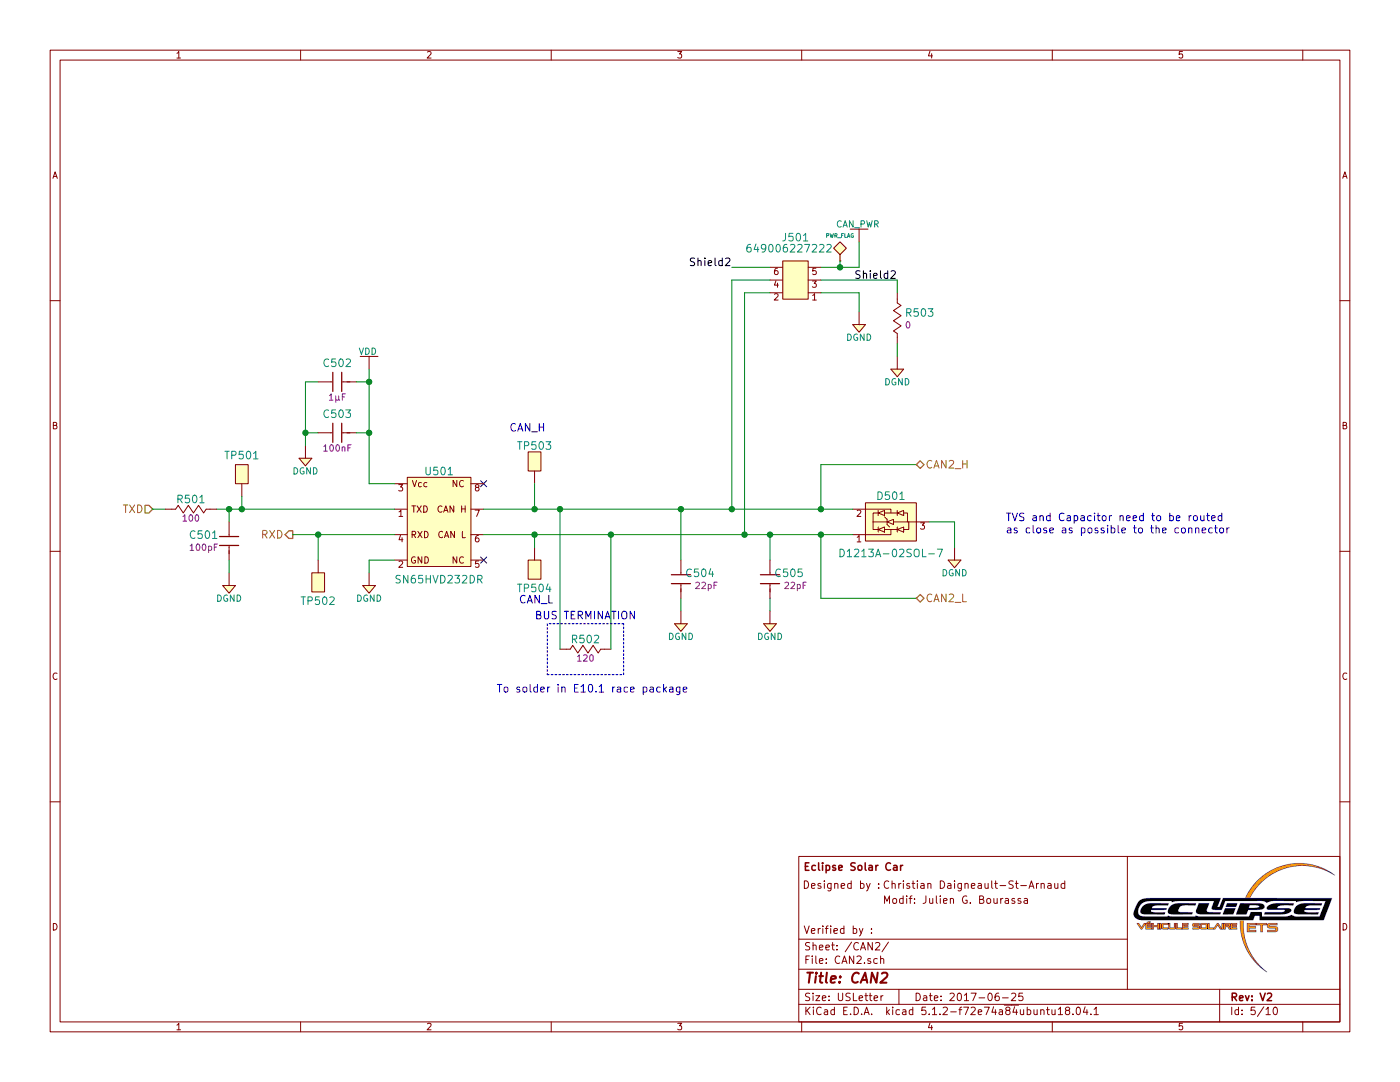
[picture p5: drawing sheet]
EESchema Schematic File Version 4
LIBS:Master_Board-cache
EELAYER 29 0
EELAYER END
$Descr USLetter 11000 8500
encoding utf-8
Sheet 5 10
Title "CAN2"
Date "2017-06-25"
Rev "V2"
Comp "Eclipse Solar Car"
Comment1 "Christian Daigneault-St-Arnaud"
Comment2 "Modif: Julien G. Bourassa"
Comment3 ""
Comment4 ""
$EndDescr
$Comp
L Power_Port:VDD #PWR0503
U 1 1
P 2900 2900
F 0 "#PWR0503" H 2900 2750 50  0001 C CNN
F 1 "VDD" H 2890 3040 50  0000 C CNN
F 2 "" H 2900 2900 60  0000 C CNN
F 3 "" H 2900 2750 60  0000 C CNN
	1    2900 2900
	1    0    0    -1  
$EndComp
$Comp
L Power_Port:DGND #PWR0504
U 1 1
P 2900 4600
F 0 "#PWR0504" H 2900 4430 50  0001 C CNN
F 1 "DGND" H 2900 4500 50  0000 C CNN
F 2 "" H 2900 4700 60  0000 C CNN
F 3 "" H 2880 4510 60  0000 C CNN
	1    2900 4600
	1    0    0    -1  
$EndComp
$Comp
L Power_Port:DGND #PWR0501
U 1 1
P 1800 4600
F 0 "#PWR0501" H 1800 4430 50  0001 C CNN
F 1 "DGND" H 1800 4500 50  0000 C CNN
F 2 "" H 1800 4700 60  0000 C CNN
F 3 "" H 1780 4510 60  0000 C CNN
	1    1800 4600
	1    0    0    -1  
$EndComp
Text HLabel 1200 4000 0    60   Input ~ 0
TXD
Text HLabel 2300 4200 0    60   Output ~ 0
RXD
$Comp
L Capacitors:885012207098 C503
U 1 1
P 2700 3400
F 0 "C503" H 2650 3550 60  0000 C CNN
F 1 "885012207098" H 2650 3050 60  0001 C CNN
F 2 "Capacitors:C0805" H 2650 2450 60  0001 C CNN
F 3 "D" H 2650 2350 60  0001 C CNN
F 4 "Digikey" H 2650 2950 60  0001 C CNN "Supplier"
F 5 "732-8080-1-ND" H 2650 2850 60  0001 C CNN "Supplier Part Number"
F 6 "Wurth Electronics Inc." H 2650 2750 60  0001 C CNN "Manufacturer"
F 7 "885012207098" H 2650 2650 60  0001 C CNN "Manufacturer Part Number"
F 8 "CAP CER 0.1UF 50V X7R 0805" H 2650 2550 60  0001 C CNN "Description"
F 9 "100nF" H 2650 3280 50  0000 C CNN "Capacitance (Farad)"
F 10 "±10%" H 2910 3280 50  0001 C CNN "Tolerance (%)"
F 11 "50V" H 2650 3210 50  0001 C CNN "Voltage Rated (Volt)"
	1    2700 3400
	1    0    0    -1  
$EndComp
$Comp
L Power_Port:DGND #PWR0502
U 1 1
P 2400 3600
F 0 "#PWR0502" H 2400 3430 50  0001 C CNN
F 1 "DGND" H 2400 3500 50  0000 C CNN
F 2 "" H 2400 3700 60  0000 C CNN
F 3 "" H 2380 3510 60  0000 C CNN
	1    2400 3600
	1    0    0    -1  
$EndComp
$Comp
L Capacitors:885012107015 C502
U 1 1
P 2700 3000
F 0 "C502" H 2650 3150 60  0000 C CNN
F 1 "885012107015" H 2650 2650 60  0001 C CNN
F 2 "Capacitors:C0805" H 2650 2050 60  0001 C CNN
F 3 "D" H 2650 1950 60  0001 C CNN
F 4 "Digikey" H 2650 2550 60  0001 C CNN "Supplier"
F 5 "732-7625-1-ND" H 2650 2450 60  0001 C CNN "Supplier Part Number"
F 6 "Wurth Electronics Inc." H 2650 2350 60  0001 C CNN "Manufacturer"
F 7 "885012107015" H 2650 2250 60  0001 C CNN "Manufacturer Part Number"
F 8 "CAP CER 1UF 25V X5R 0805" H 2650 2150 60  0001 C CNN "Description"
F 9 "1µF" H 2650 2880 50  0000 C CNN "Capacitance (Farad)"
F 10 "±20%" H 2910 2880 50  0001 C CNN "Tolerance (%)"
F 11 "25V" H 2650 2810 50  0001 C CNN "Voltage Rated (Volt)"
	1    2700 3000
	1    0    0    -1  
$EndComp
$Comp
L Diodes:D1213A-02SOL-7 D501
U 1 1
P 7000 4100
F 0 "D501" H 7000 3900 60  0000 C CNN
F 1 "D1213A-02SOL-7" H 7000 4350 60  0000 C CNN
F 2 "IC:SOT-23-3" H 7000 3080 60  0001 C CNN
F 3 "https://www.diodes.com/assets/Datasheets/D1213A_02SOL.pdf" H 7000 2980 60  0001 C CNN
F 4 "Digikey" H 7000 3580 60  0001 C CNN "Supplier"
F 5 "D1213A-02SOL-7DICT-ND" H 7000 3480 60  0001 C CNN "Supplier Part Number"
F 6 "Diodes Incorporated" H 7000 3380 60  0001 C CNN "Manufacturer"
F 7 "D1213A-02SOL-7" H 7000 3280 60  0001 C CNN "Manufacturer Part Number"
F 8 "TVS DIODE 3.3VWM 10VC SOT23" H 7000 3180 60  0001 C CNN "Description"
	1    7000 4100
	1    0    0    1   
$EndComp
$Comp
L Power_Port:DGND #PWR0506
U 1 1
P 6050 4900
F 0 "#PWR0506" H 6050 4730 50  0001 C CNN
F 1 "DGND" H 6050 4800 50  0000 C CNN
F 2 "" H 6050 5000 60  0000 C CNN
F 3 "" H 6030 4810 60  0000 C CNN
	1    6050 4900
	1    0    0    -1  
$EndComp
$Comp
L Power_Port:DGND #PWR0505
U 1 1
P 5350 4900
F 0 "#PWR0505" H 5350 4730 50  0001 C CNN
F 1 "DGND" H 5350 4800 50  0000 C CNN
F 2 "" H 5350 5000 60  0000 C CNN
F 3 "" H 5330 4810 60  0000 C CNN
	1    5350 4900
	1    0    0    -1  
$EndComp
$Comp
L Power_Port:DGND #PWR0507
U 1 1
P 7500 4400
F 0 "#PWR0507" H 7500 4230 50  0001 C CNN
F 1 "DGND" H 7500 4300 50  0000 C CNN
F 2 "" H 7500 4500 60  0000 C CNN
F 3 "" H 7480 4310 60  0000 C CNN
	1    7500 4400
	1    0    0    -1  
$EndComp
Text Notes 4200 4875 0    60   ~ 0
BUS TERMINATION
Text Notes 3900 5450 0    60   ~ 0
To solder in E10.1 race package
Text Notes 7900 4200 0    60   ~ 0
TVS and Capacitor need to be routed \nas close as possible to the connector
NoConn ~ 3800 3800
NoConn ~ 3800 4400
$Comp
L Connectors:Test_Point_THM TP503
U 1 1
P 4200 3600
F 0 "TP503" V 4100 3600 60  0000 C CNN
F 1 "Test_Point_THM" H 4200 3300 60  0001 C CNN
F 2 "Connectors:Keystone_5001" H 4200 2700 60  0001 C CNN
F 3 "http://keyelco.com/userAssets/file/M65p56.pdf" H 4200 2600 60  0001 C CNN
F 4 "Digikey" H 4200 3200 60  0001 C CNN "Supplier"
F 5 "36-5001-ND" H 4200 3100 60  0001 C CNN "Supplier Part Number"
F 6 "Keystone Electronics" H 4200 3000 60  0001 C CNN "Manufacturer"
F 7 "5001" H 4200 2900 60  0001 C CNN "Manufacturer Part Number"
F 8 "TEST POINT PC MINI .040\"D BLACK" H 4200 2800 60  0001 C CNN "Description"
	1    4200 3600
	0    1    1    0   
$EndComp
$Comp
L Connectors:Test_Point_THM TP504
U 1 1
P 4200 4500
F 0 "TP504" V 4075 4500 60  0000 C CNN
F 1 "Test_Point_THM" H 4200 4200 60  0001 C CNN
F 2 "Connectors:Keystone_5001" H 4200 3600 60  0001 C CNN
F 3 "http://keyelco.com/userAssets/file/M65p56.pdf" H 4200 3500 60  0001 C CNN
F 4 "Digikey" H 4200 4100 60  0001 C CNN "Supplier"
F 5 "36-5001-ND" H 4200 4000 60  0001 C CNN "Supplier Part Number"
F 6 "Keystone Electronics" H 4200 3900 60  0001 C CNN "Manufacturer"
F 7 "5001" H 4200 3800 60  0001 C CNN "Manufacturer Part Number"
F 8 "TEST POINT PC MINI .040\"D BLACK" H 4200 3700 60  0001 C CNN "Description"
	1    4200 4500
	0    -1   -1   0   
$EndComp
Text Notes 4075 4750 0    60   ~ 0
CAN_L
Text Notes 4000 3400 0    60   ~ 0
CAN_H
$Comp
L Connectors:Test_Point_THM TP501
U 1 1
P 1900 3700
F 0 "TP501" V 1775 3700 60  0000 C CNN
F 1 "Test_Point_THM" H 1900 3400 60  0001 C CNN
F 2 "Connectors:Keystone_5001" H 1900 2800 60  0001 C CNN
F 3 "http://keyelco.com/userAssets/file/M65p56.pdf" H 1900 2700 60  0001 C CNN
F 4 "Digikey" H 1900 3300 60  0001 C CNN "Supplier"
F 5 "36-5001-ND" H 1900 3200 60  0001 C CNN "Supplier Part Number"
F 6 "Keystone Electronics" H 1900 3100 60  0001 C CNN "Manufacturer"
F 7 "5001" H 1900 3000 60  0001 C CNN "Manufacturer Part Number"
F 8 "TEST POINT PC MINI .040\"D BLACK" H 1900 2900 60  0001 C CNN "Description"
	1    1900 3700
	0    1    1    0   
$EndComp
$Comp
L Connectors:Test_Point_THM TP502
U 1 1
P 2500 4600
F 0 "TP502" V 2375 4600 60  0000 C CNN
F 1 "Test_Point_THM" H 2500 4300 60  0001 C CNN
F 2 "Connectors:Keystone_5001" H 2500 3700 60  0001 C CNN
F 3 "http://keyelco.com/userAssets/file/M65p56.pdf" H 2500 3600 60  0001 C CNN
F 4 "Digikey" H 2500 4200 60  0001 C CNN "Supplier"
F 5 "36-5001-ND" H 2500 4100 60  0001 C CNN "Supplier Part Number"
F 6 "Keystone Electronics" H 2500 4000 60  0001 C CNN "Manufacturer"
F 7 "5001" H 2500 3900 60  0001 C CNN "Manufacturer Part Number"
F 8 "TEST POINT PC MINI .040\"D BLACK" H 2500 3800 60  0001 C CNN "Description"
	1    2500 4600
	0    -1   -1   0   
$EndComp
$Comp
L Resistors:RC1206JR-07120RL R502
U 1 1
P 4600 5100
F 0 "R502" H 4600 5180 60  0000 C CNN
F 1 "RC1206JR-07120RL" H 4600 4800 50  0001 C CNN
F 2 "Resistors:R1206" H 4600 4200 30  0001 C CNN
F 3 "http://www.yageo.com/documents/recent/PYu-RC_Group_51_RoHS_L_7.pdf" H 4600 4150 30  0001 C CNN
F 4 "Digikey" H 4600 4700 60  0001 C CNN "Supplier"
F 5 "311-120ERCT-ND" H 4600 4600 60  0001 C CNN "Supplier Part Number"
F 6 "Yageo" H 4600 4500 60  0001 C CNN "Manufacturer"
F 7 "RC1206JR-07120RL" H 4600 4400 60  0001 C CNN "Manufacturer Part Number"
F 8 "RES SMD 120 OHM 5% 1/4W 1206" H 4600 4300 60  0001 C CNN "Description"
F 9 "120" H 4600 5030 50  0000 C CNN "Resistance (Ohms)"
F 10 "±5%" H 5010 5020 50  0001 C CNN "Tolerance (%)"
F 11 "1/4W" H 4600 4960 50  0001 C CNN "Puissance (Watts)"
	1    4600 5100
	1    0    0    -1  
$EndComp
$Comp
L Interface:SN65HVD232DR U501
U 1 1
P 3500 4400
F 0 "U501" H 3450 5100 60  0000 C CNN
F 1 "SN65HVD232DR" H 3450 4250 60  0000 C CNN
F 2 "IC:SOIC-8" H 3500 3500 60  0001 C CNN
F 3 "http://www.ti.com/lit/ds/symlink/sn65hvd230.pdf" H 3500 3400 60  0001 C CNN
F 4 "Digikey" H 3500 4000 60  0001 C CNN "Supplier"
F 5 "296-26344-1-ND" H 3500 3900 60  0001 C CNN "Supplier Part Number"
F 6 "Texas Instruments" H 3500 3800 60  0001 C CNN "Manufacturer"
F 7 "SN65HVD232DR" H 3500 3700 60  0001 C CNN "Manufacturer Part Number"
F 8 "IC CAN TRANSCEIVER 3.3V 8-SOIC" H 3500 3600 60  0001 C CNN "Description"
	1    3500 4400
	1    0    0    -1  
$EndComp
Wire Wire Line
	1800 4400 1800 4500
Wire Wire Line
	1200 4000 1300 4000
Wire Wire Line
	2300 4200 2500 4200
Wire Wire Line
	2900 4500 2900 4400
Wire Wire Line
	2900 4400 3100 4400
Wire Wire Line
	2900 3800 3100 3800
Wire Wire Line
	1700 4000 1800 4000
Connection ~ 1800 4000
Wire Wire Line
	1800 4100 1800 4000
Wire Wire Line
	2900 3400 2800 3400
Wire Wire Line
	2900 2900 2900 3000
Connection ~ 2900 3400
Wire Wire Line
	2400 3400 2500 3400
Wire Wire Line
	2800 3000 2900 3000
Connection ~ 2900 3000
Wire Wire Line
	2500 3000 2400 3000
Wire Wire Line
	2400 3000 2400 3400
Connection ~ 2400 3400
Wire Wire Line
	5350 4700 5350 4800
Wire Wire Line
	6050 4700 6050 4800
Wire Wire Line
	5350 4000 5350 4400
Wire Wire Line
	3800 4200 4200 4200
Wire Wire Line
	6050 4200 6050 4400
Wire Wire Line
	7300 4100 7500 4100
Wire Wire Line
	4400 4000 4400 5100
Connection ~ 4400 4000
Wire Wire Line
	4800 4200 4800 5100
Connection ~ 4800 4200
Wire Notes Line
	4300 4900 4300 5300
Wire Notes Line
	4300 5300 4900 5300
Wire Notes Line
	4900 5300 4900 4900
Wire Notes Line
	4900 4900 4300 4900
Wire Wire Line
	4200 4300 4200 4200
Connection ~ 4200 4200
Wire Wire Line
	4200 3800 4200 4000
Connection ~ 4200 4000
Wire Wire Line
	1900 3900 1900 4000
Connection ~ 1900 4000
Wire Wire Line
	2500 4400 2500 4200
Connection ~ 2500 4200
Wire Wire Line
	3800 4000 4200 4000
Connection ~ 6050 4200
Connection ~ 5350 4000
Wire Wire Line
	6450 4000 6450 3650
Wire Wire Line
	6450 3650 7200 3650
Connection ~ 6450 4000
Wire Wire Line
	6450 4200 6450 4700
Wire Wire Line
	6450 4700 7200 4700
Connection ~ 6450 4200
Text HLabel 7200 3650 2    60   BiDi ~ 0
CAN2_H
Text HLabel 7200 4700 2    60   BiDi ~ 0
CAN2_L
Wire Wire Line
	7500 4100 7500 4300
$Comp
L Resistors:RC0805JR-07100RL R501
U 1 1
P 1500 4000
F 0 "R501" H 1500 4080 60  0000 C CNN
F 1 "RC0805JR-07100RL" H 1500 3700 50  0001 C CNN
F 2 "Resistors:R0805" H 1500 3100 30  0001 C CNN
F 3 "http://www.yageo.com/documents/recent/PYu-RC_Group_51_RoHS_L_7.pdf" H 1500 3050 30  0001 C CNN
F 4 "Digikey" H 1500 3600 60  0001 C CNN "Supplier"
F 5 "311-100ARCT-ND" H 1500 3500 60  0001 C CNN "Supplier Part Number"
F 6 "Yageo" H 1500 3400 60  0001 C CNN "Manufacturer"
F 7 "RC0805JR-07100RL" H 1500 3300 60  0001 C CNN "Manufacturer Part Number"
F 8 "RES SMD 100 OHM 5% 1/8W 0805" H 1500 3200 60  0001 C CNN "Description"
F 9 "100" H 1500 3930 50  0000 C CNN "Resistance (Ohms)"
F 10 "±5%" H 1910 3920 50  0001 C CNN "Tolerance (%)"
F 11 "1/8W" H 1500 3860 50  0001 C CNN "Puissance (Watts)"
	1    1500 4000
	1    0    0    -1  
$EndComp
$Comp
L Capacitors:885012207080 C501
U 1 1
P 1800 4300
F 0 "C501" V 1700 4100 60  0000 C CNN
F 1 "885012207080" H 1750 3950 60  0001 C CNN
F 2 "Capacitors:C0805" H 1750 3350 60  0001 C CNN
F 3 "D" H 1750 3250 60  0001 C CNN
F 4 "Digikey" H 1750 3850 60  0001 C CNN "Supplier"
F 5 "732-8062-1-ND" H 1750 3750 60  0001 C CNN "Supplier Part Number"
F 6 "Wurth Electronics Inc." H 1750 3650 60  0001 C CNN "Manufacturer"
F 7 "885012207080" H 1750 3550 60  0001 C CNN "Manufacturer Part Number"
F 8 "CAP CER 100PF 50V X7R 0805" H 1750 3450 60  0001 C CNN "Description"
F 9 "100pF" V 1800 4100 50  0000 C CNN "Capacitance (Farad)"
F 10 "±10%" H 2010 4180 50  0001 C CNN "Tolerance (%)"
F 11 "50V" H 1750 4110 50  0001 C CNN "Voltage Rated (Volt)"
	1    1800 4300
	0    1    1    0   
$EndComp
$Comp
L Capacitors:885012007053 C504
U 1 1
P 5350 4600
F 0 "C504" V 5250 4750 60  0000 C CNN
F 1 "885012007053" H 5300 4250 60  0001 C CNN
F 2 "Capacitors:C0805" H 5300 3650 60  0001 C CNN
F 3 "D" H 5300 3550 60  0001 C CNN
F 4 "Digikey" H 5300 4150 60  0001 C CNN "Supplier"
F 5 "732-7848-1-ND" H 5300 4050 60  0001 C CNN "Supplier Part Number"
F 6 "Wurth Electronics Inc." H 5300 3950 60  0001 C CNN "Manufacturer"
F 7 "885012007053" H 5300 3850 60  0001 C CNN "Manufacturer Part Number"
F 8 "CAP CER 22PF 50V C0G/NP0 0805" H 5300 3750 60  0001 C CNN "Description"
F 9 "22pF" V 5350 4800 50  0000 C CNN "Capacitance (Farad)"
F 10 "±5%" H 5560 4480 50  0001 C CNN "Tolerance (%)"
F 11 "50V" H 5300 4410 50  0001 C CNN "Voltage Rated (Volt)"
	1    5350 4600
	0    1    1    0   
$EndComp
$Comp
L Capacitors:885012007053 C505
U 1 1
P 6050 4600
F 0 "C505" V 5950 4750 60  0000 C CNN
F 1 "885012007053" H 6000 4250 60  0001 C CNN
F 2 "Capacitors:C0805" H 6000 3650 60  0001 C CNN
F 3 "D" H 6000 3550 60  0001 C CNN
F 4 "Digikey" H 6000 4150 60  0001 C CNN "Supplier"
F 5 "732-7848-1-ND" H 6000 4050 60  0001 C CNN "Supplier Part Number"
F 6 "Wurth Electronics Inc." H 6000 3950 60  0001 C CNN "Manufacturer"
F 7 "885012007053" H 6000 3850 60  0001 C CNN "Manufacturer Part Number"
F 8 "CAP CER 22PF 50V C0G/NP0 0805" H 6000 3750 60  0001 C CNN "Description"
F 9 "22pF" V 6050 4800 50  0000 C CNN "Capacitance (Farad)"
F 10 "±5%" H 6260 4480 50  0001 C CNN "Tolerance (%)"
F 11 "50V" H 6000 4410 50  0001 C CNN "Voltage Rated (Volt)"
	1    6050 4600
	0    1    1    0   
$EndComp
Wire Wire Line
	1800 4000 1900 4000
Wire Wire Line
	2900 3400 2900 3800
Wire Wire Line
	2900 3000 2900 3400
Wire Wire Line
	2400 3400 2400 3500
Wire Wire Line
	4400 4000 5350 4000
Wire Wire Line
	4800 4200 5850 4200
Wire Wire Line
	4200 4200 4800 4200
Wire Wire Line
	4200 4000 4400 4000
Wire Wire Line
	1900 4000 3100 4000
Wire Wire Line
	2500 4200 3100 4200
Wire Wire Line
	6050 4200 6450 4200
Wire Wire Line
	5350 4000 5750 4000
Wire Wire Line
	6450 4000 6700 4000
Wire Wire Line
	6450 4200 6700 4200
$Comp
L Connectors:649006227222 J?
U 1 1
P 6250 2300
AR Path="/5BEAF000" Ref="J?"  Part="1" 
AR Path="/593E754B/5BEAF000" Ref="J501"  Part="1" 
F 0 "J501" H 6250 2737 60  0000 C CNN
F 1 "649006227222" H 6200 2650 60  0000 C CNN
F 2 "Connectors:649006227222" H 6250 1400 60  0001 C CNN
F 3 "http://katalog.we-online.de/em/datasheet/649006227222.pdf" H 6250 1300 60  0001 C CNN
F 4 "Digikey" H 6250 1900 60  0001 C CNN "Supplier"
F 5 "732-1939-ND" H 6250 1800 60  0001 C CNN "Supplier Part Number"
F 6 "Wurth Electronics Inc." H 6250 1700 60  0001 C CNN "Manufacturer"
F 7 "649006227222" H 6250 1600 60  0001 C CNN "Manufacturer Part Number"
F 8 "HEADER MALE DUAL ANGLE W/MNT 6P" H 6250 1500 60  0001 C CNN "Description"
	1    6250 2300
	1    0    0    -1  
$EndComp
Wire Wire Line
	6050 2300 5850 2300
Wire Wire Line
	6050 2200 5750 2200
Wire Wire Line
	6050 2100 5750 2100
Wire Wire Line
	6450 2100 6600 2100
Wire Wire Line
	6450 2300 6750 2300
$Comp
L Power_Port:DGND #PWR?
U 1 1
P 6750 2550
AR Path="/5BEAF00E" Ref="#PWR?"  Part="1" 
AR Path="/593E754B/5BEAF00E" Ref="#PWR0102"  Part="1" 
F 0 "#PWR0102" H 6750 2380 50  0001 C CNN
F 1 "DGND" H 6750 2450 50  0000 C CNN
F 2 "" H 6750 2650 60  0000 C CNN
F 3 "" H 6730 2460 60  0000 C CNN
	1    6750 2550
	1    0    0    -1  
$EndComp
Wire Wire Line
	6750 2450 6750 2300
Text Label 7050 2200 2    60   ~ 0
Shield2
Wire Wire Line
	7050 2200 7050 2300
Wire Wire Line
	6450 2200 7050 2200
$Comp
L Resistors:RC0805JR-070RL R?
U 1 1
P 7050 2500
AR Path="/5BEAF020" Ref="R?"  Part="1" 
AR Path="/593E754B/5BEAF020" Ref="R503"  Part="1" 
F 0 "R503" V 7005 2558 60  0000 L CNN
F 1 "RC0805JR-070RL" H 7050 2200 50  0001 C CNN
F 2 "Resistors:R0805" H 7050 1600 30  0001 C CNN
F 3 "http://www.yageo.com/documents/recent/PYu-RC_Group_51_RoHS_L_7.pdf" H 7050 1550 30  0001 C CNN
F 4 "Digikey" H 7050 2100 60  0001 C CNN "Supplier"
F 5 "311-0.0ARCT-ND" H 7050 2000 60  0001 C CNN "Supplier Part Number"
F 6 "Yageo" H 7050 1900 60  0001 C CNN "Manufacturer"
F 7 "RC0805JR-070RL" H 7050 1800 60  0001 C CNN "Manufacturer Part Number"
F 8 "RES SMD 0.0 OHM JUMPER 1/8W 0805" H 7050 1700 60  0001 C CNN "Description"
F 9 "0" V 7103 2558 50  0000 L CNN "Resistance (Ohms)"
F 10 "0" H 7460 2420 50  0001 C CNN "Tolerance (%)"
F 11 "1/8W" H 7050 2360 50  0001 C CNN "Puissance (Watts)"
	1    7050 2500
	0    1    1    0   
$EndComp
$Comp
L Power_Port:DGND #PWR?
U 1 1
P 7050 2900
AR Path="/5BEAF027" Ref="#PWR?"  Part="1" 
AR Path="/593E754B/5BEAF027" Ref="#PWR0103"  Part="1" 
F 0 "#PWR0103" H 7050 2730 50  0001 C CNN
F 1 "DGND" H 7050 2800 50  0000 C CNN
F 2 "" H 7050 3000 60  0000 C CNN
F 3 "" H 7030 2810 60  0000 C CNN
	1    7050 2900
	1    0    0    -1  
$EndComp
Wire Wire Line
	7050 2700 7050 2800
Text Label 5750 2100 2    60   ~ 0
Shield2
$Comp
L Power_Port:CAN_PWR #PWR?
U 1 1
P 6750 1900
AR Path="/58F590C0/5BEAF02F" Ref="#PWR?"  Part="1" 
AR Path="/5BEAF02F" Ref="#PWR?"  Part="1" 
AR Path="/593E754B/5BEAF02F" Ref="#PWR0104"  Part="1" 
F 0 "#PWR0104" H 6750 1750 50  0001 C CNN
F 1 "CAN_PWR" H 6740 2040 50  0000 C CNN
F 2 "" H 6750 1900 60  0000 C CNN
F 3 "" H 6750 1900 60  0000 C CNN
	1    6750 1900
	1    0    0    -1  
$EndComp
Wire Wire Line
	6750 1900 6750 2100
$Comp
L Power_Port:PWR_FLAG #FLG?
U 1 1
P 6600 2050
AR Path="/58F590C0/5BEAF036" Ref="#FLG?"  Part="1" 
AR Path="/5BEAF036" Ref="#FLG?"  Part="1" 
AR Path="/593E754B/5BEAF036" Ref="#FLG0101"  Part="1" 
F 0 "#FLG0101" H 6600 1950 60  0001 C CNN
F 1 "PWR_FLAG" H 6600 2250 30  0000 C CNN
F 2 "" H 6600 2050 60  0000 C CNN
F 3 "" H 6600 2050 60  0000 C CNN
	1    6600 2050
	1    0    0    -1  
$EndComp
Wire Wire Line
	6600 2050 6600 2100
Connection ~ 6600 2100
Wire Wire Line
	6600 2100 6750 2100
Wire Wire Line
	5850 4200 5850 2300
Connection ~ 5850 4200
Wire Wire Line
	5850 4200 6050 4200
Connection ~ 5750 4000
Wire Wire Line
	5750 4000 6450 4000
Wire Wire Line
	5750 2200 5750 4000
$EndSCHEMATC
